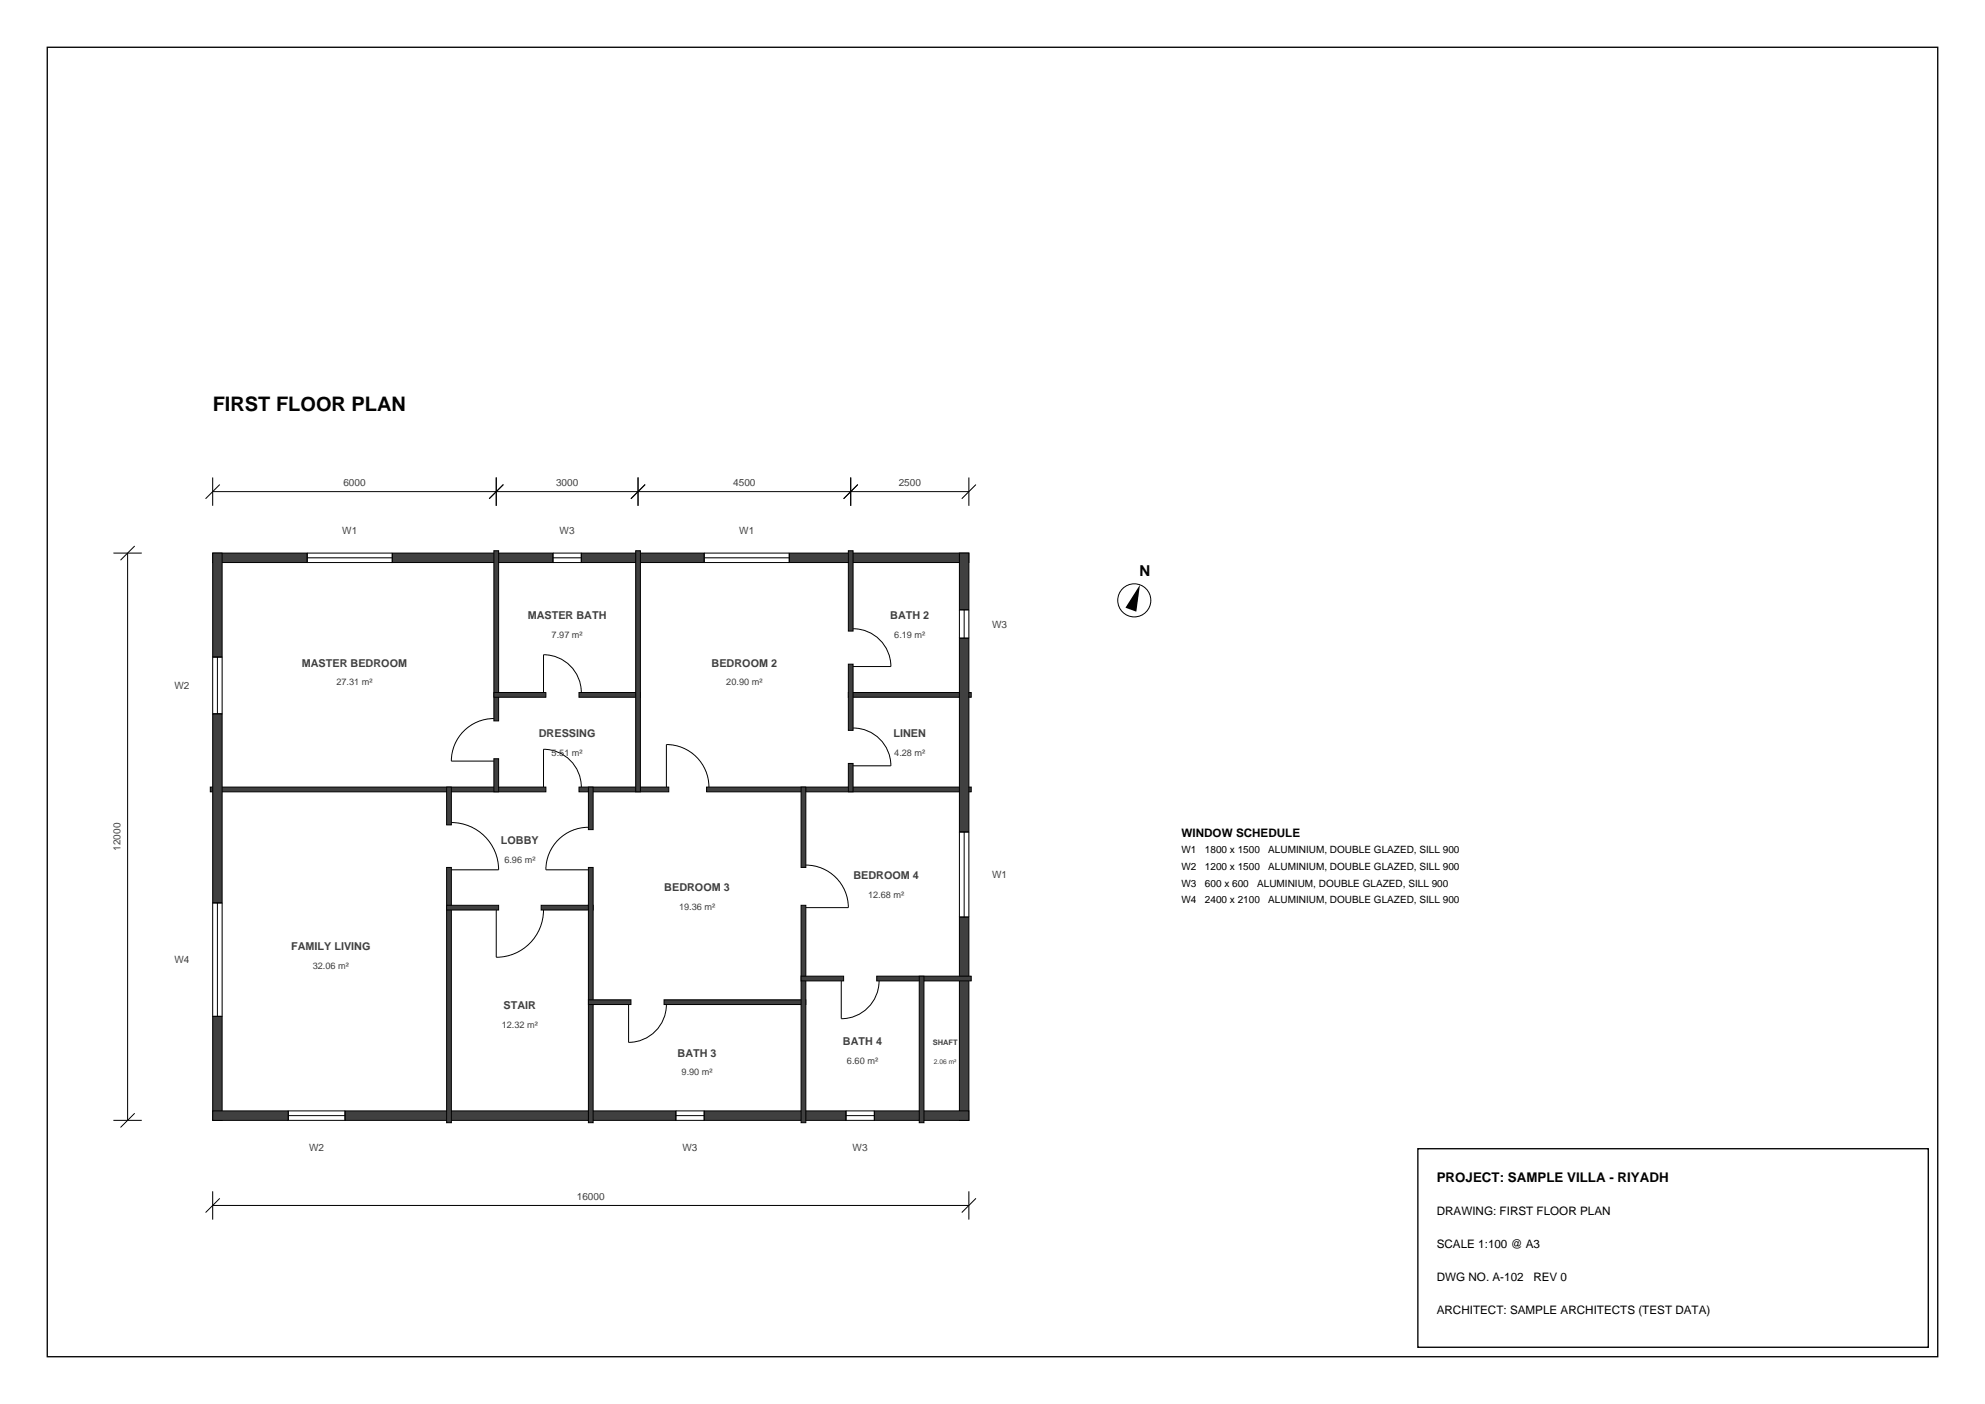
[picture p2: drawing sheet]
<svg xmlns="http://www.w3.org/2000/svg" width="420mm" height="297mm" viewBox="0 0 420 297" stroke-linecap="round" stroke-linejoin="round" font-family="sans-serif">
<g fill="#404040" stroke="#000" stroke-width=".21">
<path d="M45 117h20v2h-20z" fill-rule="evenodd"/>
<path d="M83 117h34v2h-34z" fill-rule="evenodd"/>
<path d="M123 117h26v2h-26z" fill-rule="evenodd"/>
<path d="M167 117h38v2h-38z" fill-rule="evenodd"/>
<path d="M44.5 166.5h71v1h-71z" fill-rule="evenodd"/>
<path d="M122.5 166.5h19v1h-19z" fill-rule="evenodd"/>
<path d="M149.5 166.5h56v1h-56z" fill-rule="evenodd"/>
<path d="M45 215h2v22h-2z" fill-rule="evenodd"/>
<path d="M45 151h2v40h-2z" fill-rule="evenodd"/>
<path d="M45 117h2v22h-2z" fill-rule="evenodd"/>
<path d="M104.5 160.5h1v7h-1z" fill-rule="evenodd"/>
<path d="M104.5 116.5h1v36h-1z" fill-rule="evenodd"/>
<path d="M104.5 146.5h11v1h-11z" fill-rule="evenodd"/>
<path d="M122.5 146.5h13v1h-13z" fill-rule="evenodd"/>
<path d="M179.5 146.5h26v1h-26z" fill-rule="evenodd"/>
<path d="M134.5 116.5h1v51h-1z" fill-rule="evenodd"/>
<path d="M179.5 161.5h1v6h-1z" fill-rule="evenodd"/>
<path d="M179.5 140.5h1v14h-1z" fill-rule="evenodd"/>
<path d="M179.5 116.5h1v17h-1z" fill-rule="evenodd"/>
<path d="M203 194h2v43h-2z" fill-rule="evenodd"/>
<path d="M203 135h2v41h-2z" fill-rule="evenodd"/>
<path d="M203 117h2v12h-2z" fill-rule="evenodd"/>
<path d="M45 235h16v2h-16z" fill-rule="evenodd"/>
<path d="M73 235h70v2h-70z" fill-rule="evenodd"/>
<path d="M149 235h30v2h-30z" fill-rule="evenodd"/>
<path d="M185 235h20v2h-20z" fill-rule="evenodd"/>
<path d="M94.5 183.5h1v54h-1z" fill-rule="evenodd"/>
<path d="M94.5 166.5h1v8h-1z" fill-rule="evenodd"/>
<path d="M94.5 191.5h11v1h-11z" fill-rule="evenodd"/>
<path d="M114.5 191.5h11v1h-11z" fill-rule="evenodd"/>
<path d="M124.5 183.5h1v54h-1z" fill-rule="evenodd"/>
<path d="M124.5 166.5h1v9h-1z" fill-rule="evenodd"/>
<path d="M124.5 211.5h9v1h-9z" fill-rule="evenodd"/>
<path d="M140.5 211.5h30v1h-30z" fill-rule="evenodd"/>
<path d="M169.5 191.5h1v46h-1z" fill-rule="evenodd"/>
<path d="M169.5 166.5h1v17h-1z" fill-rule="evenodd"/>
<path d="M169.5 206.5h9v1h-9z" fill-rule="evenodd"/>
<path d="M185.5 206.5h20v1h-20z" fill-rule="evenodd"/>
<path d="M194.5 206.5h1v31h-1z" fill-rule="evenodd"/>
</g>
<g fill="none" stroke="#000" stroke-width=".21">
<path d="M24 117h6M27 117v120M28.5 115.5l-3 3M45 101v6M45 104h160M46.5 102.5l-3 3M65 117h18v2h-18zM65 118h18M105 101v6M106.5 102.5l-3 3M117 117h6v2h-6zM117 118h6"/>
<path d="M135 101v6M136.5 102.5l-3 3M149 117h18v2h-18zM149 118h18M180 101v6M181.5 102.5l-3 3M205 101v6M206.5 102.5l-3 3M45 139h2v12h-2zM46 139v12M180.5 133a8 8 0 0 1 8 8h-8M203 129h2v6h-2z"/>
<path d="M204 129v6M104.5 152a9 9 0 0 0-9 9h9M115 146.5v-8a8 8 0 0 1 8 8M180.5 154a8 8 0 0 1 8 8h-8M95.5 174a10 10 0 0 1 10 10h-10M115 166.5v-8a8 8 0 0 1 8 8M124.5 175a9 9 0 0 0-9 9h9M141 166.5v-9a9 9 0 0 1 9 9M203 176h2v18h-2zM204 176v18M45 191h2v24h-2zM46 191v24"/>
<path d="M105 192.5v10a10 10 0 0 0 10-10M170.5 183a9 9 0 0 1 9 9h-9M133 212.5v8a8 8 0 0 0 8-8M178 207.5v8a8 8 0 0 0 8-8M24 237h6M28.5 235.5l-3 3M61 235h12v2h-12zM61 236h12M143 235h6v2h-6zM143 236h6M179 235h6v2h-6zM179 236h6"/>
<path d="M45 252v6M45 255h160M46.5 253.5l-3 3M205 252v6M206.5 253.5l-3 3"/>
<circle cx="240" cy="127" r="3.5"/>
</g>
<path d="M241.2 123.7l-.8 5.7-2.3-.8z" fill="#000"/>
<path d="M10 10h400v277h-400zM300 243h108v42h-108z" fill="none" stroke="#000" stroke-width=".28"/>
<text font-size="4.2" x="45" y="87">FIRST FLOOR PLAN</text>
<text font-size="3.2" x="241.1" y="121.8">N</text>
<text font-size="2.8" x="304" y="250">PROJECT: SAMPLE VILLA - RIYADH</text>
<g font-size="2.5">
<text x="250" y="177">WINDOW SCHEDULE</text>
<text x="304" y="257">DRAWING: FIRST FLOOR PLAN</text>
<text x="304" y="264">SCALE 1:100 @ A3</text>
<text x="304" y="271">DWG NO. A-102</text>
<text x="324.4" y="271">REV 0</text>
<text x="304" y="278">ARCHITECT: SAMPLE ARCHITECTS (TEST DATA)</text>
</g>
<g font-size="2.3" fill="#404040">
<text x="111.7" y="131">MASTER BATH</text>
<text x="188.4" y="131">BATH 2</text>
<text x="63.9" y="141">MASTER BEDROOM</text>
<text x="150.6" y="141">BEDROOM 2</text>
<text x="114" y="156">DRESSING</text>
<text x="189.1" y="156">LINEN</text>
<text x="106" y="178.5">LOBBY</text>
<text x="180.6" y="186">BEDROOM 4</text>
<text x="140.6" y="188.5">BEDROOM 3</text>
<text x="61.6" y="201">FAMILY LIVING</text>
<text x="106.6" y="213.5">STAIR</text>
<text x="178.4" y="221">BATH 4</text>
<text x="143.4" y="223.5">BATH 3</text>
</g>
<g font-size="2.1" fill="#404040">
<text x="72.6" y="102.8">6000</text>
<text x="117.6" y="102.8">3000</text>
<text x="155.1" y="102.8">4500</text>
<text x="190.1" y="102.8">2500</text>
<text x="72.4" y="113">W1</text>
<text x="118.4" y="113">W3</text>
<text x="156.4" y="113">W1</text>
<text x="209.9" y="132.8">W3</text>
<text x="36.9" y="145.8">W2</text>
<text x="25.5" y="179.9" transform="rotate(-90 25.5 179.9)">12000</text>
<text x="209.9" y="185.8">W1</text>
<text x="36.9" y="203.8">W4</text>
<text x="65.4" y="243.5">W2</text>
<text x="144.4" y="243.5">W3</text>
<text x="180.4" y="243.5">W3</text>
<text x="122.1" y="253.8">16000</text>
</g>
<g font-size="2.1">
<text x="250" y="180.5">W1</text>
<text x="250" y="184.1">W2</text>
<text x="254.9" y="180.5">1800 x 1500</text>
<text x="254.9" y="184.1">1200 x 1500</text>
<text x="268.4" y="180.5">ALUMINIUM, DOUBLE GLAZED, SILL 900</text>
<text x="268.4" y="184.1">ALUMINIUM, DOUBLE GLAZED, SILL 900</text>
<text x="250" y="187.6">W3</text>
<text x="250" y="191.1">W4</text>
<text x="254.9" y="187.6">600 x 600</text>
<text x="254.9" y="191.1">2400 x 2100</text>
<text x="266" y="187.6">ALUMINIUM, DOUBLE GLAZED, SILL 900</text>
<text x="268.4" y="191.1">ALUMINIUM, DOUBLE GLAZED, SILL 900</text>
</g>
<g font-size="1.9" fill="#404040">
<text x="116.7" y="135">7.97 m²</text>
<text x="189.2" y="135">6.19 m²</text>
<text x="71.2" y="145">27.31 m²</text>
<text x="153.7" y="145">20.90 m²</text>
<text x="116.7" y="160">5.51 m²</text>
<text x="189.2" y="160">4.28 m²</text>
<text x="106.7" y="182.5">6.96 m²</text>
<text x="183.7" y="190">12.68 m²</text>
<text x="143.7" y="192.5">19.36 m²</text>
<text x="66.2" y="205">32.06 m²</text>
<text x="106.2" y="217.5">12.32 m²</text>
<text x="144.2" y="227.5">9.90 m²</text>
<text x="179.2" y="225">6.60 m²</text>
</g>
<text font-size="1.6" fill="#404040" x="197.4" y="221">SHAFT</text>
<text font-size="1.4" fill="#404040" x="197.6" y="225">2.06 m²</text>
</svg>
